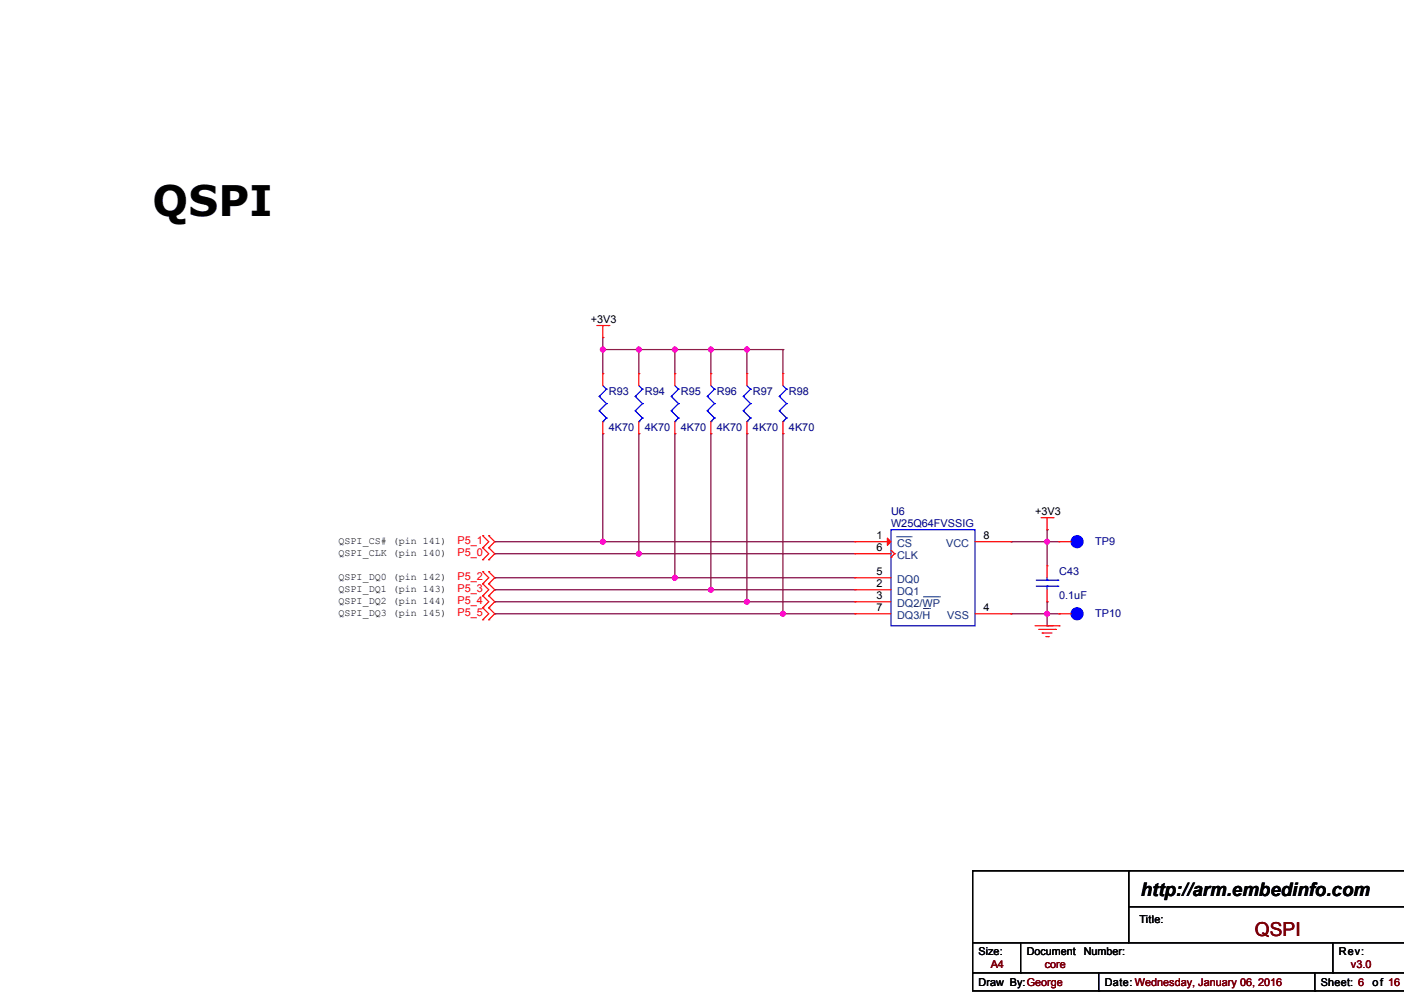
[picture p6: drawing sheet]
<svg xmlns="http://www.w3.org/2000/svg" width="297mm" height="210mm" viewBox="0 0 297 210" stroke-linecap="round" stroke-linejoin="round" font-family="sans-serif">
<g fill="none" stroke="#800040" stroke-width=".25">
<path d="M127.5 73.9h.1M127.5 71.4h.1M127.5 73.9h38.1M127.5 71.4v7.6M135.1 73.9h.1M135.1 73.9v5.1M142.8 73.9h.1M142.8 73.9v5.1M150.4 73.9h.1M150.4 73.9v5.1M158 73.9h.1M158 73.9v5.1"/>
<path d="M165.6 73.9h.1M165.6 73.9v5.1M127.5 91.7h.1M127.5 91.7v22.9M135.1 91.7h.1M135.1 91.7v25.4M142.8 91.7h.1M142.8 91.7v30.5M150.4 91.7h.1M150.4 91.7v33M158 91.7h.1M158 91.7v35.6"/>
<path d="M165.6 91.7h.1M165.6 91.7v38.1M104.7 114.6h.1M104.7 117.1h.1M104.7 114.6h76.2M104.7 117.1h76.2M127.5 114.6h.1M135.1 117.1h.1M213.9 114.6h.1M213.9 114.6h10.1M221.5 114.6h.1M221.5 112h.1"/>
<path d="M221.5 112v7.6M104.7 122.2h.1M104.7 124.7h.1M104.7 127.3h.1M104.7 129.8h.1M104.7 122.2h76.2M104.7 124.7h76.2M104.7 127.3h76.2M104.7 129.8h76.2M142.8 122.2h.1M150.4 124.7h.1M158 127.3h.1"/>
<path d="M165.6 129.8h.1M213.9 129.8h.1M213.9 129.8h10.1M221.5 127.3h.1M221.5 132.3h.1M221.5 129.8h.1M221.5 127.3v5M221.5 132.3h1.3"/>
</g>
<g fill="#f0f" stroke="#f0f" stroke-width=".25">
<circle cx="150.4" cy="73.9" r=".5"/>
<circle cx="142.8" cy="73.9" r=".5"/>
<circle cx="127.5" cy="73.9" r=".5"/>
<circle cx="135.1" cy="73.9" r=".5"/>
<circle cx="158" cy="73.9" r=".5"/>
<circle cx="150.4" cy="124.7" r=".5"/>
<circle cx="158" cy="127.3" r=".5"/>
<circle cx="165.6" cy="129.8" r=".5"/>
<circle cx="127.5" cy="114.6" r=".5"/>
<circle cx="135.1" cy="117.1" r=".5"/>
<circle cx="142.8" cy="122.2" r=".5"/>
<circle cx="221.5" cy="114.6" r=".5"/>
<circle cx="221.5" cy="129.8" r=".5"/>
</g>
<g fill="none" stroke="#f00" stroke-width=".25">
<path d="M126.2 68.8h2.6M127.5 71.4h.1M127.5 79h.1M127.5 68.8v2.6M127.5 79v2.5M128.8 68.8h.1M135.1 79h.1M135.1 79v2.5M142.8 79h.1M142.8 79v2.5M150.4 79h.1M150.4 79v2.5"/>
<path d="M158 79h.1M158 79v2.5M165.6 79h.1M165.6 79v2.5M127.5 91.7h.1M127.5 89.2v2.5M135.1 91.7h.1M135.1 89.2v2.5M142.8 91.7h.1M142.8 89.2v2.5M150.4 91.7h.1M150.4 89.2v2.5"/>
<path d="M158 91.7h.1M158 89.2v2.5M165.6 91.7h.1M165.6 89.2v2.5M102.1 115.8h.1M102.1 118.4h.1M102.1 113.3h.1M102.1 115.8l1.3 1.3-1.3 1.3M102.1 113.3l1.3 1.3-1.3 1.2M103.4 118.4h.1M103.4 115.8h.1M103.4 113.3h.1"/>
<path d="M103.4 115.8l1.3 1.3-1.3 1.3M103.4 113.3l1.3 1.3-1.3 1.2M180.9 114.6h.1M180.9 117.1h.1M180.9 114.6h7.6M180.9 117.1h7.6M188.5 117.9h.1M188.5 116.3l.7 .8M189.2 117.1h.1M189.2 117.1l-.7 .8M206.3 114.6h7.6M213.9 114.6h.1"/>
<path d="M220.2 109.5h2.6M221.5 112h.1M221.5 119.6h.1M221.5 109.5v2.5M221.5 119.6v2.6M222.8 109.5h.1M224 114.6h.1M224 114.6h2.6M102.1 120.9h.1M102.1 123.5h.1M102.1 126h.1M102.1 128.5h.1"/>
<path d="M102.1 131.1h.1M102.1 120.9l1.3 1.3-1.3 1.3M102.1 123.5l1.3 1.2-1.3 1.3M102.1 126l1.3 1.3-1.3 1.2M102.1 128.5l1.3 1.3-1.3 1.3M103.4 123.5h.1M103.4 120.9h.1M103.4 126h.1M103.4 128.5h.1M103.4 131.1h.1M103.4 120.9l1.3 1.3-1.3 1.3M103.4 123.5l1.3 1.2-1.3 1.3"/>
<path d="M103.4 126l1.3 1.3-1.3 1.2M103.4 128.5l1.3 1.3-1.3 1.3M180.9 122.2h.1M180.9 124.7h.1M180.9 127.3h.1M180.9 129.8h.1M180.9 129.8h7.6M180.9 122.2h7.6M180.9 124.7h7.6M180.9 127.3h7.6M206.3 129.8h7.6M213.9 129.8h.1"/>
<path d="M219 132.3h5M219.7 133.1h3.6M220.5 133.9h.1M220.5 133.9h2M221.2 134.6h.6M221.5 127.3h.1M221.5 124.7v2.6M221.8 134.6h.1M223.3 133.1h.1M224 132.3h.1M224 129.8h.1M224 129.8h2.6"/>
</g>
<g fill="none" stroke="#000" stroke-width=".25">
<path d="M205.8 199.4h91.2M215.9 199.4v6.4M238.8 184.2h.1M238.8 184.2v15.2M238.8 191.8h58.2M282 199.4v6.4M297 184.2h-91.2v25.4h91.2M205.8 205.8h.1M205.8 205.8h91.2M215.9 205.8h.1M232.4 209.6h.1M232.4 205.8v3.8"/>
<path d="M278.1 209.6h.1M278.1 205.8v3.8M282 205.8h.1"/>
</g>
<g fill="#00f" stroke="#00f" stroke-width=".25">
<circle cx="227.8" cy="114.6" r="1.26"/>
<circle cx="227.8" cy="129.8" r="1.26"/>
</g>
<g fill="none" stroke="#00f" stroke-width=".25">
<path d="M126.8 83.8h.1M126.8 86.9h.1M126.8 83.8l1.5 1.6M126.8 86.9l1.5 1.5M127.5 89.2h.1M127.5 81.5l.8 .8M128.3 82.3h.1M128.3 85.4h.1M128.3 88.4h.1M128.3 82.3l-1.5 1.5M128.3 85.4l-1.5 1.5M128.3 88.4l-.8 .8"/>
<path d="M134.4 83.8h.1M134.4 86.9h.1M134.4 83.8l1.5 1.6M134.4 86.9l1.5 1.5M135.1 89.2h.1M135.1 81.5l.8 .8M135.9 82.3h.1M135.9 85.4h.1M135.9 88.4h.1M135.9 82.3l-1.5 1.5M135.9 85.4l-1.5 1.5M135.9 88.4l-.8 .8"/>
<path d="M142 83.8h.1M142 86.9h.1M142 83.8l1.5 1.6M142 86.9l1.5 1.5M142.8 89.2h.1M142.8 81.5l.7 .8M143.5 82.3h.1M143.5 85.4h.1M143.5 88.4h.1M143.5 82.3l-1.5 1.5M143.5 85.4l-1.5 1.5M143.5 88.4l-.7 .8"/>
<path d="M149.6 83.8h.1M149.6 86.9h.1M149.6 83.8l1.5 1.6M149.6 86.9l1.5 1.5M150.4 89.2h.1M150.4 81.5l.7 .8M151.1 82.3h.1M151.1 85.4h.1M151.1 88.4h.1M151.1 82.3l-1.5 1.5M151.1 85.4l-1.5 1.5M151.1 88.4l-.7 .8"/>
<path d="M157.2 83.8h.1M157.2 86.9h.1M157.2 83.8l1.6 1.6M157.2 86.9l1.6 1.5M158 89.2h.1M158 81.5l.8 .8M158.8 82.3h.1M158.8 85.4h.1M158.8 88.4h.1M158.8 82.3l-1.6 1.5M158.8 85.4l-1.6 1.5M158.8 88.4l-.8 .8"/>
<path d="M164.9 83.8h.1M164.9 86.9h.1M164.9 83.8l1.5 1.6M164.9 86.9l1.5 1.5M165.6 89.2h.1M165.6 81.5l.8 .8M166.4 82.3h.1M166.4 85.4h.1M166.4 88.4h.1M166.4 82.3l-1.5 1.5M166.4 85.4l-1.5 1.5M166.4 88.4l-.8 .8"/>
<path d="M188.5 112h17.8v20.3h-17.8zM219.2 124h4.6M219.2 122.7h4.6M221.5 122.7h.1M221.5 124h.1M221.5 122.2v.5M221.5 124v.7M223.8 124h.1M223.8 122.7h.1"/>
</g>
<path d="M187.7 113.8l.8 .8-.8 .7z" fill="#f00" stroke="#f00" stroke-width=".25"/>
<path d="M189.6 113.5h3.2M192.8 113.5h.1M195.3 126.2h3.5M195.3 128.7h1.4M196.7 128.7h.1M198.8 126.2h.1" fill="none" stroke="#004080" stroke-width=".21"/>
<text font-size="8.9" x="32.3" y="45.8">QSPI</text>
<text font-size="4.1" fill="#800000" x="265.4" y="198">QSPI</text>
<text font-size="3.9" x="241.3" y="189.5">http://arm.embedinfo.com</text>
<g font-size="2.3">
<text x="125" y="68.4">+3V3</text>
<text x="219" y="109">+3V3</text>
<text x="185.4" y="114">1</text>
<text x="185.4" y="116.6">6</text>
<text x="208.1" y="114">8</text>
<text x="185.4" y="121.7">5</text>
<text x="185.4" y="124.2">2</text>
<text x="185.4" y="126.7">3</text>
<text x="185.4" y="129.3">7</text>
<text x="208.1" y="129.3">4</text>
<text x="241.1" y="195.1">Title:</text>
<text x="207" y="202">Size:</text>
<text x="217.2" y="202">Document</text>
<text x="229.2" y="202">Number:</text>
<text x="283.2" y="202">Rev:</text>
<text x="207" y="208.6">Draw By:George</text>
<text x="233.7" y="208.6">Date: Wednesday, January 06, 2016</text>
<text x="279.4" y="208.6">Sheet: 6</text>
<text x="290.3" y="208.6">of 16</text>
</g>
<g font-size="2.3" fill="#000080">
<text x="128.8" y="83.6">R93</text>
<text x="136.4" y="83.6">R94</text>
<text x="144" y="83.6">R95</text>
<text x="151.7" y="83.6">R96</text>
<text x="159.3" y="83.6">R97</text>
<text x="166.9" y="83.6">R98</text>
<text x="128.8" y="91.2">4K70</text>
<text x="136.4" y="91.2">4K70</text>
<text x="144" y="91.2">4K70</text>
<text x="151.7" y="91.2">4K70</text>
<text x="159.3" y="91.2">4K70</text>
<text x="166.9" y="91.2">4K70</text>
<text x="188.5" y="109">U6</text>
<text x="188.5" y="111.5">W25Q64FVSSIG</text>
<text x="231.7" y="115.3">TP9</text>
<text x="224.1" y="121.7">C43</text>
<text x="224.1" y="126.8">0.1uF</text>
<text x="231.7" y="130.6">TP10</text>
</g>
<g font-size="2.3" fill="#f00">
<text x="96.8" y="117.6">P5_0</text>
<text x="96.8" y="115.1">P5_1</text>
<text x="96.8" y="122.7">P5_2</text>
<text x="96.8" y="125.3">P5_3</text>
<text x="96.8" y="127.8">P5_4</text>
<text x="96.8" y="130.3">P5_5</text>
</g>
<g font-size="2.3" fill="#004080">
<text x="189.8" y="115.6">CS</text>
<text x="189.8" y="118.1">CLK</text>
<text x="200.1" y="115.6">VCC</text>
<text x="189.8" y="123.2">DQ0</text>
<text x="189.8" y="125.8">DQ1</text>
<text x="189.8" y="128.3">DQ2/WP</text>
<text x="189.8" y="130.8">DQ3/H</text>
<text x="200.4" y="130.8">VSS</text>
</g>
<g font-size="2.3" fill="#800000">
<text x="209.6" y="204.8">A4</text>
<text x="221" y="204.8">core</text>
<text x="285.8" y="204.8">v3.0</text>
</g>
<g font-size="2.1">
<text x="71.6" y="115">QSPI_CS# (pin 141)</text>
<text x="71.6" y="117.5">QSPI_CLK (pin 140)</text>
<text x="71.6" y="122.6">QSPI_DQ0 (pin 142)</text>
<text x="71.6" y="125.1">QSPI_DQ1 (pin 143)</text>
<text x="71.6" y="127.7">QSPI_DQ2 (pin 144)</text>
<text x="71.6" y="130.2">QSPI_DQ3 (pin 145)</text>
</g>
</svg>
